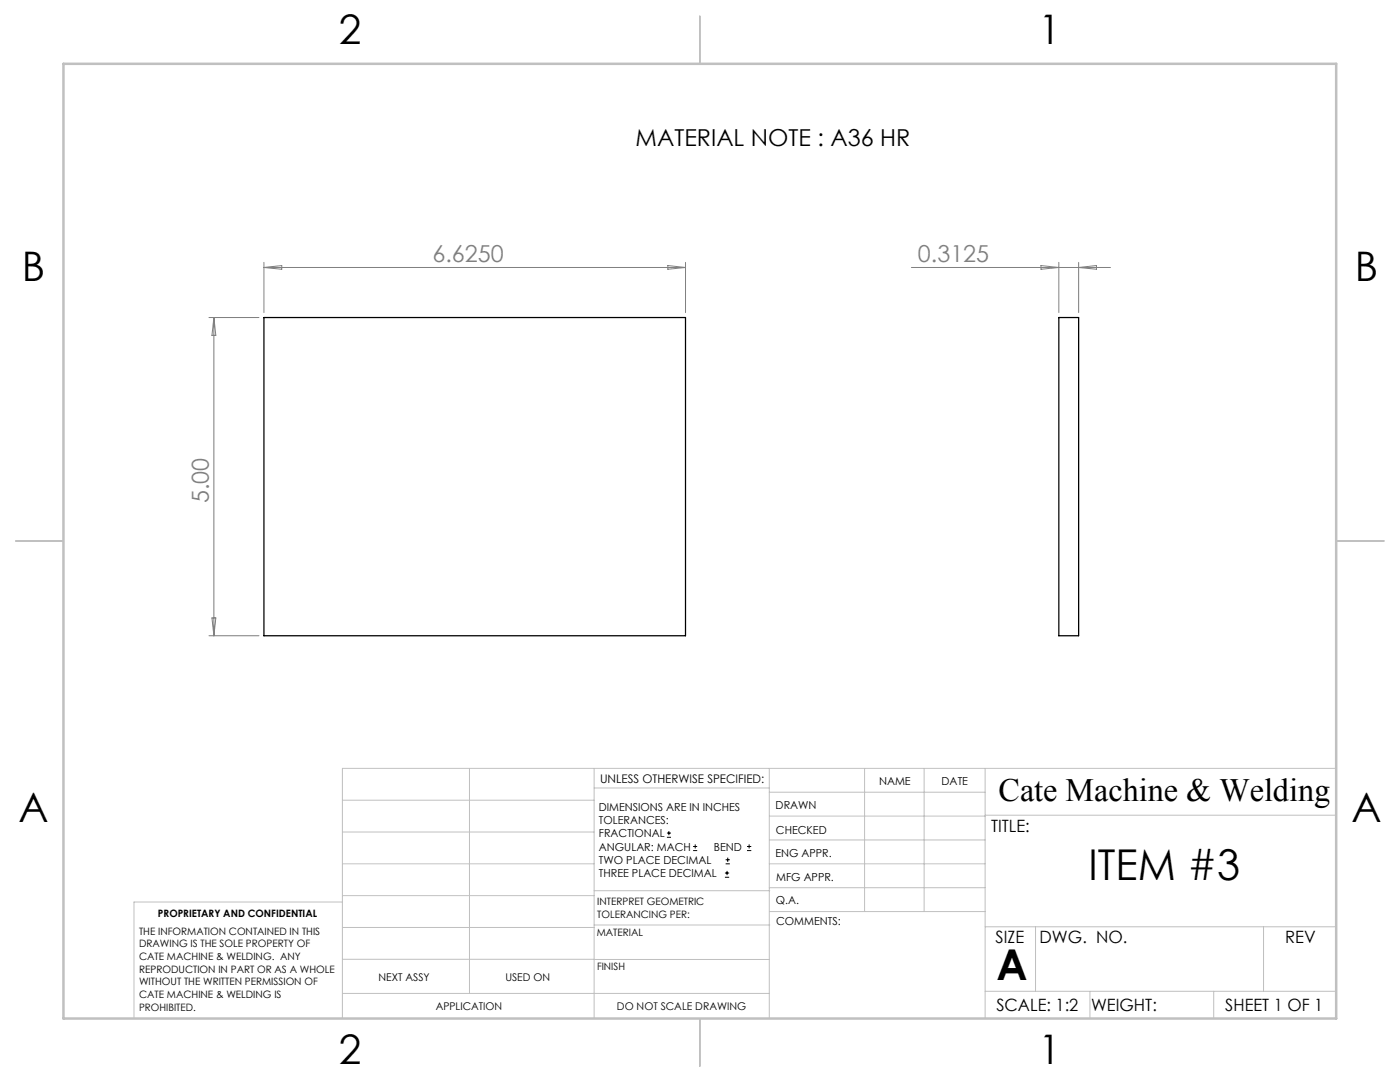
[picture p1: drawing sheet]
<svg xmlns="http://www.w3.org/2000/svg" width="279mm" height="216mm" viewBox="0 0 279 216" stroke-linecap="round" stroke-linejoin="round" font-family="sans-serif">
<g fill="none" stroke="#000" stroke-width=".2">
<path d="M133.1 167.1h.8M133.1 166.2h.8M133.5 165.8v.9M138.3 169.7h.8M138.3 168.9h.8M138.7 168.5v.8M144.7 175h.8M144.7 174.2h.8M144.8 172.4h.9M144.8 171.6h.9M145.1 173.8v.8M145.2 171.1v.9"/>
<path d="M149.1 169.7h.8M149.1 168.9h.8M149.5 168.5v.8"/>
</g>
<g fill="none" stroke="#c0c0c0" stroke-width=".2">
<path d="M68.3 159.7h50.3M93.7 153.3v44.9M118.6 153.3v49.9M118.6 157.2h34.9M153.5 153.3v49.9M153.5 158.1h43.1M172.5 153.3v28.6M184.4 153.3v28.6M196.6 153.3v49.9M266.7 153.3h-198.4v49.9M68.3 178.7h50.3M68.3 172.4h50.3"/>
<path d="M68.3 166h50.3M68.3 180h-41.6v23.2M118.6 177.7h35M153.5 167.6h43.1M153.5 162.8h43.1M153.5 172.4h43.1M153.5 177.1h43.1M196.6 162.7h70.1M68.3 198.2h85.2M68.3 191.4l85.2 .1M68.3 185.1h50.3M118.6 184.6h35"/>
<path d="M153.6 181.9h43M196.6 197.8h70.1M196.6 184.9h70.1M206.7 184.9v12.9M217.5 197.8v5.4M242.2 197.8v5.4M252.2 184.9v12.9"/>
</g>
<path d="M139.7 3.2v9.5M3.1 107.9h9.6M266.7 107.9h9.5M139.7 203.2v9.6" fill="none" stroke="#c0c0c0" stroke-width=".25"/>
<path d="M12.7 12.7h254v190.5h-254z" fill="none" stroke="#c0c0c0" stroke-width=".5"/>
<g fill="none" stroke="#808080" stroke-width=".2">
<path d="M52.7 53.4h84.1M52.7 52.4v10M52.7 53.4l3.5-.4v.7zM133.3 53l3.5 .4-3.5 .3zM136.8 52.4v10M181.9 53.4h39.7M207.8 53l3.5 .4-3.5 .3zM211.3 52.4v10M215.3 52.4v10M215.3 53.4l3.5-.4v.7zM41.7 63.4h10M42.7 63.4v63.5"/>
<path d="M42.7 63.4l.4 3.5h-.8zM41.7 126.9h10M42.3 123.3h.8l-.4 3.6z"/>
</g>
<path d="M52.7 63.4h84.1v63.5h-84.1zM211.3 63.4h4v63.5h-4z" fill="none" stroke="#000" stroke-width=".25"/>
<g font-size="8.5">
<text x="217.2" y="175.5">ITEM #3</text>
<text x="198.9" y="195.5">A</text>
</g>
<g font-size="8.1">
<text x="67.6" y="8.9">2</text>
<text x="207.3" y="8.9">1</text>
<text x="4.4" y="56.2">B</text>
<text x="270.4" y="56.2">B</text>
<text x="3.7" y="164.1">A</text>
<text x="269.7" y="164.1">A</text>
<text x="67.6" y="212.4">2</text>
<text x="207.3" y="212.4">1</text>
</g>
<text font-size="6.5" x="199.3" y="159.9">Cate Machine &amp; Welding</text>
<text font-size="4.7" x="126.8" y="29.1">MATERIAL NOTE : A36 HR</text>
<g font-size="4.7" fill="#808080">
<text x="86.3" y="52.3">6.6250</text>
<text x="183.2" y="52.3">0.3125</text>
<text x="41.7" y="100.4" transform="rotate(-90 41.7 100.4)">5.00</text>
</g>
<g font-size="3.4">
<text x="197.8" y="166">TITLE:</text>
<text x="198.7" y="188.1">SIZE</text>
<text x="207.5" y="188.1">DWG. NO.</text>
<text x="256.5" y="188.2">REV</text>
<text x="198.8" y="201.7">SCALE: 1:2</text>
<text x="217.7" y="201.8">WEIGHT:</text>
<text x="244.5" y="201.7">SHEET 1 OF 1</text>
</g>
<text font-size="2.4" x="119.8" y="156.2">UNLESS OTHERWISE SPECIFIED:</text>
<g font-size="2.2">
<text x="119.5" y="161.8">DIMENSIONS ARE IN INCHES</text>
<text x="154.8" y="161.4">DRAWN</text>
<text x="175.4" y="156.6">NAME</text>
<text x="187.9" y="156.7">DATE</text>
<text x="119.5" y="164.4">TOLERANCES:</text>
<text x="119.5" y="167.1">FRACTIONAL</text>
<text x="154.9" y="166.3">CHECKED</text>
<text x="119.5" y="169.7">ANGULAR: MACH</text>
<text x="119.5" y="172.4">TWO PLACE DECIMAL</text>
<text x="142.5" y="169.7">BEND</text>
<text x="154.8" y="171">ENG APPR.</text>
<text x="119.5" y="175">THREE PLACE DECIMAL</text>
<text x="154.9" y="175.7">MFG APPR.</text>
<text x="154.9" y="180.4">Q.A.</text>
<text x="154.9" y="184.6">COMMENTS:</text>
</g>
<g font-size="2.1">
<text x="75.5" y="195.7">NEXT ASSY</text>
<text x="100.9" y="195.7">USED ON</text>
<text x="86.9" y="201.5">APPLICATION</text>
<text x="123.1" y="201.6">DO NOT SCALE DRAWING</text>
</g>
<g font-size="2">
<text x="31.5" y="182.9">PROPRIETARY AND CONFIDENTIAL</text>
<text x="119.2" y="180.6">INTERPRET GEOMETRIC</text>
<text x="119.2" y="183.1">TOLERANCING PER:</text>
<text x="27.8" y="186.5">THE INFORMATION CONTAINED IN THIS</text>
<text x="27.8" y="189">DRAWING IS THE SOLE PROPERTY OF</text>
<text x="27.8" y="191.6">CATE MACHINE &amp; WELDING. ANY</text>
<text x="119.1" y="186.7">MATERIAL</text>
<text x="27.8" y="194.1">REPRODUCTION IN PART OR AS A WHOLE</text>
<text x="27.8" y="196.6">WITHOUT THE WRITTEN PERMISSION OF</text>
<text x="119.1" y="193.5">FINISH</text>
<text x="27.8" y="199.1">CATE MACHINE &amp; WELDING IS</text>
<text x="27.8" y="201.7">PROHIBITED.</text>
</g>
</svg>
